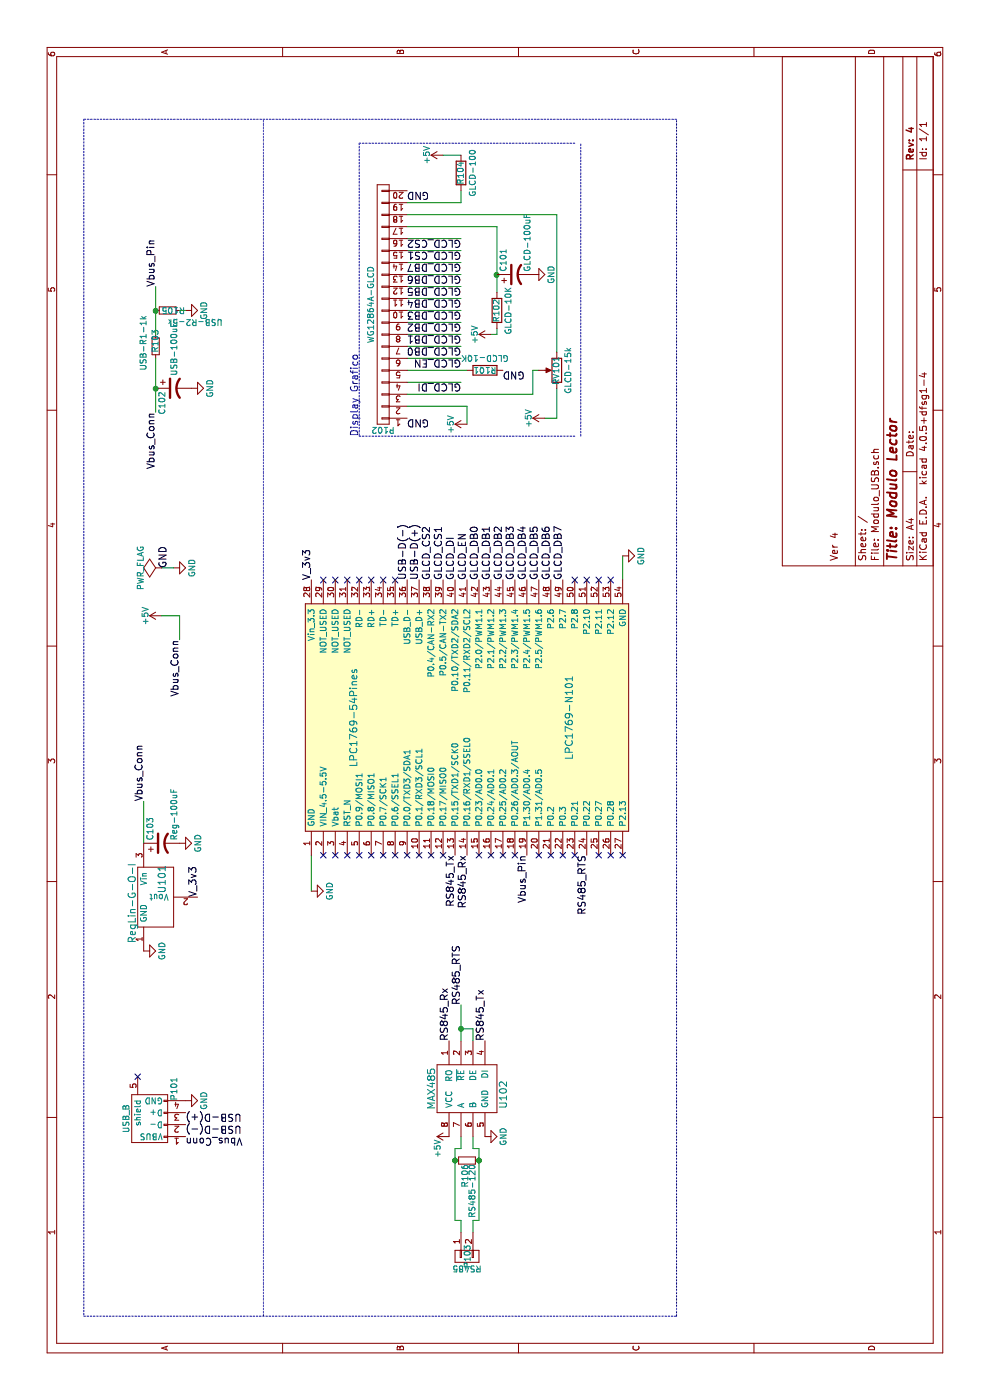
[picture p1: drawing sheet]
EESchema Schematic File Version 2
LIBS:power
LIBS:device
LIBS:transistors
LIBS:conn
LIBS:linear
LIBS:regul
LIBS:74xx
LIBS:cmos4000
LIBS:adc-dac
LIBS:memory
LIBS:xilinx
LIBS:microcontrollers
LIBS:dsp
LIBS:microchip
LIBS:analog_switches
LIBS:motorola
LIBS:texas
LIBS:intel
LIBS:audio
LIBS:interface
LIBS:digital-audio
LIBS:philips
LIBS:display
LIBS:cypress
LIBS:siliconi
LIBS:opto
LIBS:atmel
LIBS:contrib
LIBS:valves
LIBS:HechoEnCasa
LIBS:Modulo_USB-cache
EELAYER 25 0
EELAYER END
$Descr A4 11693 8268
encoding utf-8
Sheet 1 1
Title "Modulo Lector"
Date ""
Rev "4"
Comp ""
Comment1 "Ver 4"
Comment2 ""
Comment3 ""
Comment4 ""
$EndDescr
NoConn ~ 6850 2700
NoConn ~ 6850 2800
NoConn ~ 6850 2900
NoConn ~ 6850 3000
NoConn ~ 6850 3100
NoConn ~ 6850 3200
NoConn ~ 6850 3300
Text Label 6850 3800 0    60   ~ 0
GLCD_DI
Text Label 6850 3900 0    60   ~ 0
GLCD_EN
$Comp
L R_Small R106
U 1 1
P 2000 3900
F 0 "R106" H 2030 3920 50  0000 L CNN
F 1 "RS485-120" H 2030 3860 50  0000 L CNN
F 2 "Discret:R3" H 2000 3900 50  0001 C CNN
F 3 "" H 2000 3900 50  0000 C CNN
	1    2000 3900
	-1   0    0    -1  
$EndComp
$Comp
L GND #PWR01
U 1 1
P 2200 4050
F 0 "#PWR01" H 2200 3800 50  0001 C CNN
F 1 "GND" H 2200 3900 50  0000 C CNN
F 2 "" H 2200 4050 50  0000 C CNN
F 3 "" H 2200 4050 50  0000 C CNN
	1    2200 4050
	-1   0    0    -1  
$EndComp
Text Label 3000 3750 0    60   ~ 0
RS845_Rx
Text Label 3000 4050 0    60   ~ 0
RS845_Tx
Text Label 4550 3900 2    60   ~ 0
RS845_Rx
Text Label 4550 3800 2    60   ~ 0
RS845_Tx
Text Label 4550 4900 2    60   ~ 0
RS485_RTS
Text Label 3300 3850 0    60   ~ 0
RS485_RTS
Text Label 6850 2600 0    60   ~ 0
V_3v3
$Comp
L MAX485 U102
U 1 1
P 2600 3500
F 0 "U102" H 2650 2800 60  0000 C CNN
F 1 "MAX485" H 2600 3400 60  0000 C CNN
F 2 "Housings_DIP:DIP-8_W7.62mm_LongPads" H 2600 3500 60  0001 C CNN
F 3 "" H 2600 3500 60  0000 C CNN
	1    2600 3500
	-1   0    0    -1  
$EndComp
Text Label 6850 4000 0    60   ~ 0
GLCD_DB0
Text Label 6850 4100 0    60   ~ 0
GLCD_DB1
Text Label 6850 4200 0    60   ~ 0
GLCD_DB2
Text Label 6850 4300 0    60   ~ 0
GLCD_DB3
Text Label 6850 4400 0    60   ~ 0
GLCD_DB4
Text Label 6850 4500 0    60   ~ 0
GLCD_DB5
Text Label 6850 4600 0    60   ~ 0
GLCD_DB6
Text Label 6850 4700 0    60   ~ 0
GLCD_DB7
Text Label 6850 3700 0    60   ~ 0
GLCD_CS1
Text Label 6850 3600 0    60   ~ 0
GLCD_CS2
$Comp
L CONN_01X02 P103
U 1 1
P 1200 3900
F 0 "P103" H 1200 3900 50  0000 C CNN
F 1 "RS485" V 1300 3900 50  0000 C CNN
F 2 "Pin_Headers:Pin_Header_Straight_1x02" H 1200 3900 50  0001 C CNN
F 3 "" H 1200 3900 50  0000 C CNN
	1    1200 3900
	-1   0    0    -1  
$EndComp
$Comp
L +5V #PWR02
U 1 1
P 2200 3750
F 0 "#PWR02" H 2200 3600 50  0001 C CNN
F 1 "+5V" H 2100 3850 50  0000 C CNN
F 2 "" H 2200 3750 50  0000 C CNN
F 3 "" H 2200 3750 50  0000 C CNN
	1    2200 3750
	1    0    0    -1  
$EndComp
$Comp
L GND #PWR03
U 1 1
P 4250 2600
F 0 "#PWR03" H 4250 2350 50  0001 C CNN
F 1 "GND" H 4250 2450 50  0000 C CNN
F 2 "" H 4250 2600 50  0000 C CNN
F 3 "" H 4250 2600 50  0000 C CNN
	1    4250 2600
	1    0    0    -1  
$EndComp
$Comp
L GND #PWR04
U 1 1
P 7050 5200
F 0 "#PWR04" H 7050 4950 50  0001 C CNN
F 1 "GND" H 7050 5050 50  0000 C CNN
F 2 "" H 7050 5200 50  0000 C CNN
F 3 "" H 7050 5200 50  0000 C CNN
	1    7050 5200
	1    0    0    -1  
$EndComp
Wire Wire Line
	1500 3800 2100 3800
Wire Wire Line
	1500 4000 2100 4000
Connection ~ 2000 3800
Connection ~ 2000 4000
Wire Wire Line
	3000 3850 3300 3850
Wire Wire Line
	3100 3850 3100 3950
Wire Wire Line
	3100 3950 3000 3950
Connection ~ 3100 3850
Wire Wire Line
	2200 3850 2100 3850
Wire Wire Line
	2100 3850 2100 3800
Wire Wire Line
	2200 3950 2100 3950
Wire Wire Line
	2100 3950 2100 4000
Wire Wire Line
	1500 3800 1500 3850
Wire Wire Line
	1500 3850 1400 3850
Wire Wire Line
	1400 3950 1500 3950
Wire Wire Line
	1500 3950 1500 4000
Wire Wire Line
	4550 2600 4250 2600
Wire Wire Line
	6850 5200 7050 5200
$Comp
L R_Small R105
U 1 1
P 9100 1400
F 0 "R105" V 9100 1350 50  0000 L CNN
F 1 "USB-R2-5k" V 9000 1400 50  0000 L CNN
F 2 "Discret:R3" H 9100 1400 50  0001 C CNN
F 3 "" H 9100 1400 50  0000 C CNN
	1    9100 1400
	1    0    0    1   
$EndComp
$Comp
L R_Small R103
U 1 1
P 8800 1300
F 0 "R103" V 8800 1250 50  0000 L CNN
F 1 "USB-R1-1k" V 8900 1100 50  0000 L CNN
F 2 "Discret:R3" H 8800 1300 50  0001 C CNN
F 3 "" H 8800 1300 50  0000 C CNN
	1    8800 1300
	0    1    -1   0   
$EndComp
Text Label 8250 1300 2    60   ~ 0
Vbus_Conn
$Comp
L USB_B P101
U 1 1
P 2400 1250
F 0 "P101" H 2600 1050 50  0000 C CNN
F 1 "USB_B" H 2350 1450 50  0000 C CNN
F 2 "mis-footprint:USB-pads" V 2350 1150 50  0001 C CNN
F 3 "" V 2350 1150 50  0000 C CNN
	1    2400 1250
	1    0    0    -1  
$EndComp
Wire Wire Line
	8900 1300 9300 1300
Connection ~ 9100 1300
$Comp
L GND #PWR05
U 1 1
P 9100 1550
F 0 "#PWR05" H 9100 1300 50  0001 C CNN
F 1 "GND" H 9100 1400 50  0000 C CNN
F 2 "" H 9100 1550 50  0000 C CNN
F 3 "" H 9100 1550 50  0000 C CNN
	1    9100 1550
	1    0    0    -1  
$EndComp
Wire Wire Line
	9100 1500 9100 1550
Text Label 9300 1300 0    60   ~ 0
Vbus_Pin
Text Label 2200 1550 3    60   ~ 0
Vbus_Conn
Text Label 6850 3500 0    60   ~ 0
USB-D(+)
Text Label 6850 3400 0    60   ~ 0
USB-D(-)
Text Label 2300 1550 3    60   ~ 0
USB-D(-)
Text Label 2400 1550 3    60   ~ 0
USB-D(+)
$Comp
L GND #PWR06
U 1 1
P 2500 1550
F 0 "#PWR06" H 2500 1300 50  0001 C CNN
F 1 "GND" H 2500 1400 50  0000 C CNN
F 2 "" H 2500 1550 50  0000 C CNN
F 3 "" H 2500 1550 50  0000 C CNN
	1    2500 1550
	1    0    0    -1  
$EndComp
NoConn ~ 2700 1150
Text Label 4550 4400 2    60   ~ 0
Vbus_Pin
$Comp
L LPC1769-54Pines LPC1769-N101
U 1 1
P 5700 4050
F 0 "LPC1769-N101" H 5700 3350 60  0000 C CNN
F 1 "LPC1769-54Pines" H 5700 5150 60  0000 C CNN
F 2 "mis-footprint:LPC1769_Stick-54-pins" H 5000 4900 60  0001 C CNN
F 3 "" H 5000 4900 60  0000 C CNN
	1    5700 4050
	1    0    0    -1  
$EndComp
NoConn ~ 4550 2700
NoConn ~ 4550 2800
NoConn ~ 4550 2900
$Comp
L CP1 C102
U 1 1
P 8450 1450
F 0 "C102" H 8475 1550 50  0000 L CNN
F 1 "USB-100uF" H 7900 1450 50  0000 L CNN
F 2 "Capacitors_ThroughHole:C_Radial_D5_L11_P2" H 8450 1450 50  0001 C CNN
F 3 "" H 8450 1450 50  0000 C CNN
	1    8450 1450
	-1   0    0    -1  
$EndComp
$Comp
L GND #PWR07
U 1 1
P 8450 1600
F 0 "#PWR07" H 8450 1350 50  0001 C CNN
F 1 "GND" H 8450 1450 50  0000 C CNN
F 2 "" H 8450 1600 50  0000 C CNN
F 3 "" H 8450 1600 50  0000 C CNN
	1    8450 1600
	1    0    0    -1  
$EndComp
Wire Wire Line
	8250 1300 8700 1300
Connection ~ 8450 1300
Text Label 4200 1650 0    60   ~ 0
V_3v3
Text Label 5000 1200 0    60   ~ 0
Vbus_Conn
$Comp
L GND #PWR08
U 1 1
P 3750 1200
F 0 "#PWR08" H 3750 950 50  0001 C CNN
F 1 "GND" H 3750 1050 50  0000 C CNN
F 2 "" H 3750 1200 50  0000 C CNN
F 3 "" H 3750 1200 50  0000 C CNN
	1    3750 1200
	1    0    0    -1  
$EndComp
$Comp
L +5V #PWR09
U 1 1
P 6550 1350
F 0 "#PWR09" H 6550 1200 50  0001 C CNN
F 1 "+5V" H 6550 1490 50  0000 C CNN
F 2 "" H 6550 1350 50  0000 C CNN
F 3 "" H 6550 1350 50  0000 C CNN
	1    6550 1350
	1    0    0    -1  
$EndComp
Text Label 6350 1500 2    60   ~ 0
Vbus_Conn
Wire Wire Line
	6550 1350 6550 1500
$Comp
L PWR_FLAG #FLG010
U 1 1
P 6950 1350
F 0 "#FLG010" H 6950 1445 50  0001 C CNN
F 1 "PWR_FLAG" H 6950 1530 50  0000 C CNN
F 2 "" H 6950 1350 50  0000 C CNN
F 3 "" H 6950 1350 50  0000 C CNN
	1    6950 1350
	1    0    0    -1  
$EndComp
$Comp
L GND #PWR011
U 1 1
P 6950 1450
F 0 "#PWR011" H 6950 1200 50  0001 C CNN
F 1 "GND" H 6950 1300 50  0000 C CNN
F 2 "" H 6950 1450 50  0000 C CNN
F 3 "" H 6950 1450 50  0000 C CNN
	1    6950 1450
	1    0    0    -1  
$EndComp
Wire Wire Line
	6950 1350 6950 1450
Text Label 6950 1400 0    60   ~ 0
GND
$Comp
L CP1 C103
U 1 1
P 4650 1350
F 0 "C103" H 4675 1450 50  0000 L CNN
F 1 "Reg-100uF" H 4675 1250 50  0000 L CNN
F 2 "Capacitors_ThroughHole:C_Radial_D5_L11_P2" H 4650 1350 50  0001 C CNN
F 3 "" H 4650 1350 50  0000 C CNN
	1    4650 1350
	1    0    0    -1  
$EndComp
Wire Wire Line
	8200 4650 8200 4550
Wire Wire Line
	8450 4650 8200 4650
Wire Wire Line
	8600 3400 8600 3900
Wire Wire Line
	8300 3900 8150 3900
Wire Wire Line
	8300 3400 8300 3900
Wire Notes Line
	8050 3000 8050 4800
Wire Notes Line
	10500 3000 8050 3000
Wire Notes Line
	10500 4800 10500 3000
Wire Notes Line
	8050 4850 10500 4850
Wire Wire Line
	8400 3400 8400 4450
Wire Wire Line
	8600 4450 8600 4500
Wire Wire Line
	8400 4450 8600 4450
Wire Wire Line
	8900 4150 8900 4100
Wire Wire Line
	8950 4150 8900 4150
Connection ~ 9400 4150
Wire Wire Line
	9800 4150 9800 3400
Wire Wire Line
	9250 4150 9800 4150
Wire Wire Line
	9900 4650 9900 3400
Wire Wire Line
	8750 4650 9900 4650
Wire Wire Line
	10400 3700 10400 3850
Wire Wire Line
	10000 3850 10100 3850
Wire Wire Line
	10000 3400 10000 3850
Wire Wire Line
	8700 3400 8700 3850
Wire Wire Line
	8500 3400 8500 3850
Wire Wire Line
	9700 3400 9700 3850
Wire Wire Line
	9600 3400 9600 3850
Wire Wire Line
	9500 3400 9500 3850
Wire Wire Line
	9400 3400 9400 3850
Wire Wire Line
	9300 3400 9300 3850
Wire Wire Line
	9200 3400 9200 3850
Wire Wire Line
	9100 3400 9100 3850
Wire Wire Line
	9000 3400 9000 3850
Wire Wire Line
	8900 3400 8900 3850
Wire Wire Line
	8800 3400 8800 3850
Text Notes 8050 3000 0    60   ~ 0
Display Grafico
$Comp
L R R101
U 1 1
P 8600 4050
F 0 "R101" V 8600 4050 50  0000 C CNN
F 1 "GLCD-10K" V 8700 4050 50  0000 C CNN
F 2 "Discret:R3" V 8530 4050 50  0001 C CNN
F 3 "" H 8600 4050 50  0000 C CNN
	1    8600 4050
	1    0    0    -1  
$EndComp
$Comp
L +5V #PWR012
U 1 1
P 8150 3900
F 0 "#PWR012" H 8150 3750 50  0001 C CNN
F 1 "+5V" H 8150 4040 50  0000 C CNN
F 2 "" H 8150 3900 50  0000 C CNN
F 3 "" H 8150 3900 50  0000 C CNN
	1    8150 3900
	1    0    0    -1  
$EndComp
$Comp
L +5V #PWR013
U 1 1
P 8200 4550
F 0 "#PWR013" H 8200 4400 50  0001 C CNN
F 1 "+5V" H 8200 4690 50  0000 C CNN
F 2 "" H 8200 4550 50  0000 C CNN
F 3 "" H 8200 4550 50  0000 C CNN
	1    8200 4550
	1    0    0    -1  
$EndComp
Text Label 8600 4200 3    60   ~ 0
GND
$Comp
L R R102
U 1 1
P 9100 4150
F 0 "R102" V 9100 4150 50  0000 C CNN
F 1 "GLCD-10K" V 9000 4150 50  0000 C CNN
F 2 "Discret:R3" V 9030 4150 50  0001 C CNN
F 3 "" H 9100 4150 50  0000 C CNN
	1    9100 4150
	0    -1   -1   0   
$EndComp
$Comp
L GND #PWR014
U 1 1
P 9400 4450
F 0 "#PWR014" H 9400 4200 50  0001 C CNN
F 1 "GND" H 9400 4300 50  0000 C CNN
F 2 "" H 9400 4450 50  0000 C CNN
F 3 "" H 9400 4450 50  0000 C CNN
	1    9400 4450
	1    0    0    -1  
$EndComp
$Comp
L CP1 C101
U 1 1
P 9400 4300
F 0 "C101" H 9425 4400 50  0000 L CNN
F 1 "GLCD-100uF" H 9425 4200 50  0000 L CNN
F 2 "Capacitors_ThroughHole:C_Radial_D5_L11_P2" H 9400 4300 50  0001 C CNN
F 3 "" H 9400 4300 50  0000 C CNN
	1    9400 4300
	1    0    0    -1  
$EndComp
$Comp
L +5V #PWR015
U 1 1
P 8900 4100
F 0 "#PWR015" H 8900 3950 50  0001 C CNN
F 1 "+5V" H 8900 4240 50  0000 C CNN
F 2 "" H 8900 4100 50  0000 C CNN
F 3 "" H 8900 4100 50  0000 C CNN
	1    8900 4100
	1    0    0    -1  
$EndComp
$Comp
L POT RV101
U 1 1
P 8600 4650
F 0 "RV101" V 8600 4650 50  0000 C CNN
F 1 "GLCD-15k" V 8500 4650 50  0000 C CNN
F 2 "Potentiometers:Potentiometer_Bourns_3296W_3-8Zoll_Inline_ScrewUp" H 8600 4650 50  0001 C CNN
F 3 "" H 8600 4650 50  0000 C CNN
	1    8600 4650
	0    -1   -1   0   
$EndComp
$Comp
L +5V #PWR016
U 1 1
P 10400 3700
F 0 "#PWR016" H 10400 3550 50  0001 C CNN
F 1 "+5V" H 10400 3840 50  0000 C CNN
F 2 "" H 10400 3700 50  0000 C CNN
F 3 "" H 10400 3700 50  0000 C CNN
	1    10400 3700
	1    0    0    -1  
$EndComp
$Comp
L R R104
U 1 1
P 10250 3850
F 0 "R104" V 10250 3850 50  0000 C CNN
F 1 "GLCD-100" V 10150 3850 50  0000 C CNN
F 2 "Discret:R3" V 10180 3850 50  0001 C CNN
F 3 "" H 10250 3850 50  0000 C CNN
	1    10250 3850
	0    -1   -1   0   
$EndComp
Text Label 10100 3400 3    60   ~ 0
GND
Text Label 8200 3400 3    60   ~ 0
GND
Text Label 8700 3850 1    60   ~ 0
GLCD_EN
Text Label 8500 3850 1    60   ~ 0
GLCD_DI
Text Label 9700 3850 1    60   ~ 0
GLCD_CS2
Text Label 9600 3850 1    60   ~ 0
GLCD_CS1
Text Label 9500 3850 1    60   ~ 0
GLCD_DB7
Text Label 9400 3850 1    60   ~ 0
GLCD_DB6
Text Label 9300 3850 1    60   ~ 0
GLCD_DB5
Text Label 9200 3850 1    60   ~ 0
GLCD_DB4
Text Label 9100 3850 1    60   ~ 0
GLCD_DB3
Text Label 9000 3850 1    60   ~ 0
GLCD_DB2
Text Label 8900 3850 1    60   ~ 0
GLCD_DB1
Text Label 8800 3850 1    60   ~ 0
GLCD_DB0
$Comp
L CONN_01X20 P102
U 1 1
P 9150 3200
F 0 "P102" H 9150 4250 50  0000 C CNN
F 1 "WG12864A-GLCD" V 9250 3200 50  0000 C CNN
F 2 "Pin_Headers:Pin_Header_Straight_1x20" H 9150 3200 50  0001 C CNN
F 3 "" H 9150 3200 50  0000 C CNN
	1    9150 3200
	0    -1   -1   0   
$EndComp
$Comp
L RegLin-G-O-I U101
U 1 1
P 4200 1200
F 0 "U101" H 4350 1050 60  0000 C CNN
F 1 "RegLin-G-O-I" H 4150 1300 60  0000 C CNN
F 2 "TO_SOT_Packages_THT:TO-220_Neutral123_Vertical" H 4200 1200 60  0001 C CNN
F 3 "" H 4200 1200 60  0000 C CNN
	1    4200 1200
	1    0    0    -1  
$EndComp
Wire Wire Line
	4650 1200 5000 1200
$Comp
L GND #PWR017
U 1 1
P 4650 1500
F 0 "#PWR017" H 4650 1250 50  0001 C CNN
F 1 "GND" H 4650 1350 50  0000 C CNN
F 2 "" H 4650 1500 50  0000 C CNN
F 3 "" H 4650 1500 50  0000 C CNN
	1    4650 1500
	1    0    0    -1  
$EndComp
NoConn ~ 6850 4800
NoConn ~ 6850 4900
NoConn ~ 6850 5000
NoConn ~ 6850 5100
NoConn ~ 4550 3000
NoConn ~ 4550 3100
NoConn ~ 4550 3200
NoConn ~ 4550 3300
NoConn ~ 4550 3400
NoConn ~ 4550 3500
NoConn ~ 4550 3600
NoConn ~ 4550 3700
NoConn ~ 4550 4000
NoConn ~ 4550 4100
NoConn ~ 4550 4200
NoConn ~ 4550 4300
NoConn ~ 4550 4500
NoConn ~ 4550 4600
NoConn ~ 4550 4700
NoConn ~ 4550 4800
NoConn ~ 4550 5000
NoConn ~ 4550 5100
NoConn ~ 4550 5200
Wire Wire Line
	6550 1500 6350 1500
Wire Notes Line
	700  700  700  5650
Wire Notes Line
	700  5650 10700 5650
Wire Notes Line
	10700 5650 10700 700 
Wire Notes Line
	10700 700  700  700 
Wire Notes Line
	700  2200 10700 2200
$EndSCHEMATC
